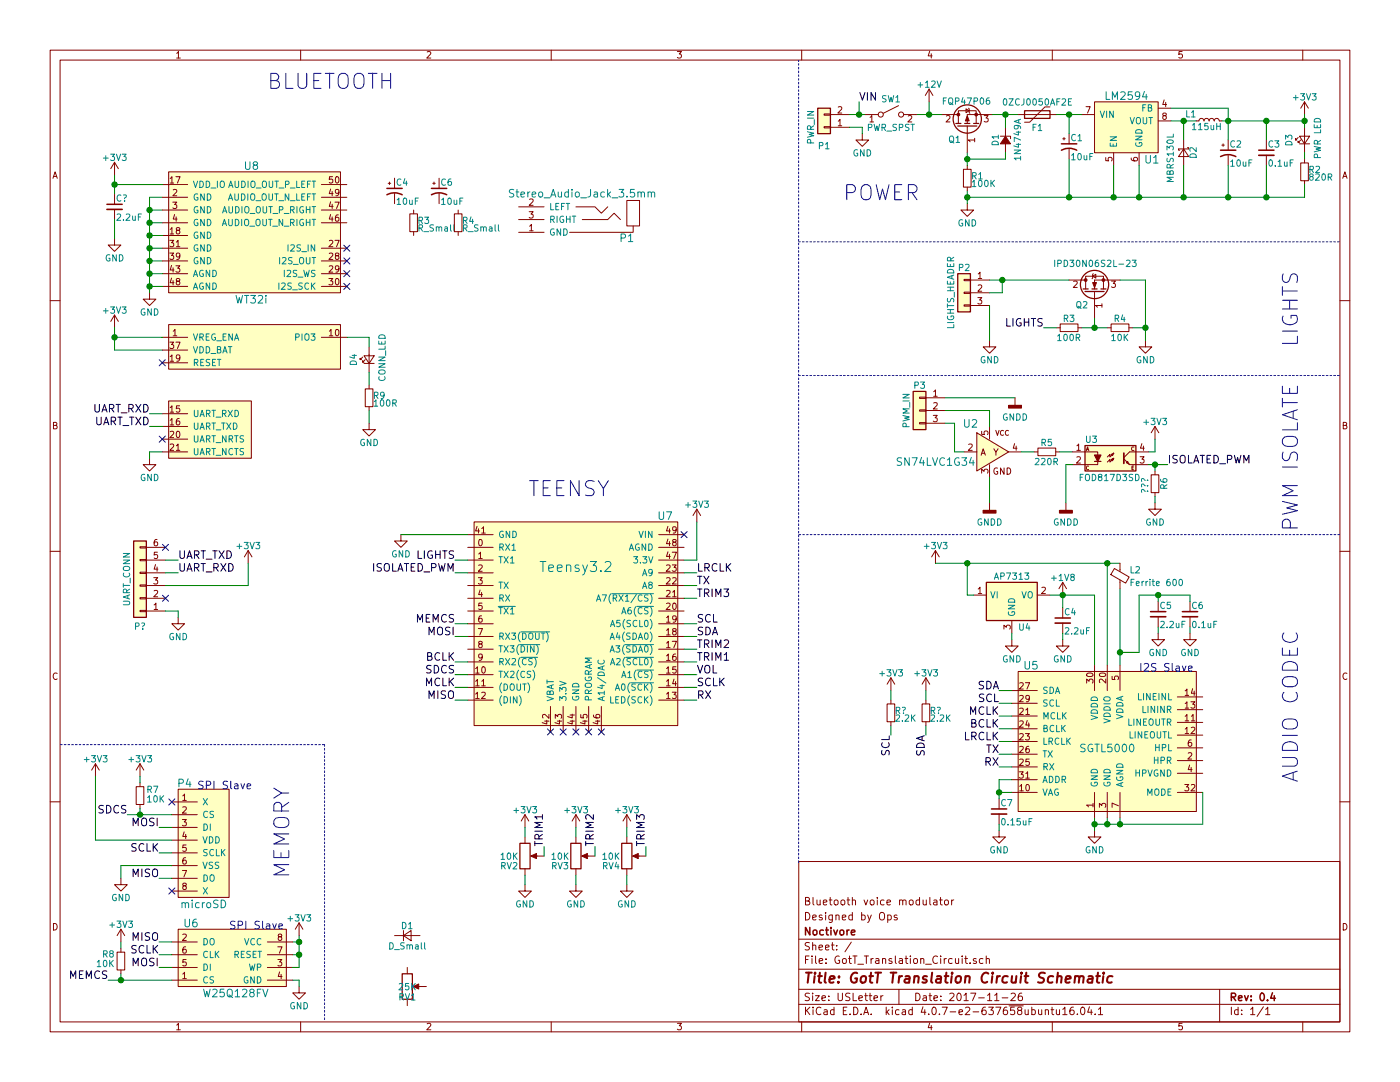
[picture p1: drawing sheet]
EESchema Schematic File Version 2
LIBS:GotT_Translation_Circuit-rescue
LIBS:power
LIBS:device
LIBS:transistors
LIBS:conn
LIBS:linear
LIBS:regul
LIBS:74xx
LIBS:cmos4000
LIBS:adc-dac
LIBS:memory
LIBS:xilinx
LIBS:microcontrollers
LIBS:dsp
LIBS:microchip
LIBS:analog_switches
LIBS:motorola
LIBS:texas
LIBS:intel
LIBS:audio
LIBS:interface
LIBS:digital-audio
LIBS:philips
LIBS:display
LIBS:cypress
LIBS:siliconi
LIBS:opto
LIBS:atmel
LIBS:contrib
LIBS:valves
LIBS:switches
LIBS:GotT_Translation_Circuit
LIBS:GotT_Translation_Circuit-cache
EELAYER 25 0
EELAYER END
$Descr USLetter 11000 8500
encoding utf-8
Sheet 1 1
Title "GotT Translation Circuit Schematic"
Date "2017-11-26"
Rev "0.4"
Comp "Noctivore"
Comment1 "Designed by Ops"
Comment2 "Bluetooth voice modulator"
Comment3 ""
Comment4 ""
$EndDescr
$Comp
L Stereo_Audio_Jack_3.5mm P1
U 1 1
P 4525 1675
F 0 "P1" H 4125 1875 60  0000 C CNN
F 1 "Stereo_Audio_Jack_3.5mm" H 4475 1525 60  0000 C CNN
F 2 "GotT_Translation_Circuit:CUI_Stereo_Audio_Jack" H 4375 1475 60  0001 C CNN
F 3 "" H 4375 1475 60  0000 C CNN
	1    4525 1675
	-1   0    0    1   
$EndComp
$Comp
L GND #PWR6
U 1 1
P 2350 7750
F 0 "#PWR6" H 2350 7500 50  0001 C CNN
F 1 "GND" H 2350 7600 50  0000 C CNN
F 2 "" H 2350 7750 50  0000 C CNN
F 3 "" H 2350 7750 50  0000 C CNN
	1    2350 7750
	1    0    0    -1  
$EndComp
$Comp
L +3V3 #PWR5
U 1 1
P 2350 7350
F 0 "#PWR5" H 2350 7200 50  0001 C CNN
F 1 "+3V3" H 2350 7490 50  0000 C CNN
F 2 "" H 2350 7350 50  0000 C CNN
F 3 "" H 2350 7350 50  0000 C CNN
	1    2350 7350
	1    0    0    -1  
$EndComp
$Comp
L R_Small R9
U 1 1
P 2900 3125
F 0 "R9" H 2930 3145 50  0000 L CNN
F 1 "100R" H 2930 3085 50  0000 L CNN
F 2 "" H 2900 3125 50  0001 C CNN
F 3 "" H 2900 3125 50  0000 C CNN
	1    2900 3125
	1    0    0    -1  
$EndComp
$Comp
L C_Small C7
U 1 1
P 7850 6375
F 0 "C7" H 7860 6445 50  0000 L CNN
F 1 "0.15uF" H 7860 6295 50  0000 L CNN
F 2 "" H 7850 6375 50  0001 C CNN
F 3 "" H 7850 6375 50  0000 C CNN
	1    7850 6375
	1    0    0    -1  
$EndComp
$Comp
L LED_Small D4
U 1 1
P 2900 2825
F 0 "D4" H 2850 2950 50  0000 L CNN
F 1 "CONN_LED" H 2725 2725 50  0000 L CNN
F 2 "" V 2900 2825 50  0001 C CNN
F 3 "" V 2900 2825 50  0000 C CNN
	1    2900 2825
	0    -1   -1   0   
$EndComp
$Comp
L D_Small D1
U 1 1
P 3200 7350
F 0 "D1" H 3150 7430 50  0000 L CNN
F 1 "D_Small" H 3050 7270 50  0000 L CNN
F 2 "" V 3200 7350 50  0001 C CNN
F 3 "" V 3200 7350 50  0000 C CNN
	1    3200 7350
	1    0    0    -1  
$EndComp
$Comp
L W25Q128FV U6
U 1 1
P 1800 7550
F 0 "U6" H 1500 7850 60  0000 C CNN
F 1 "W25Q128FV" H 1850 7300 60  0000 C CNN
F 2 "GotT_Translation_Circuit:SOIC-8" H 1800 7550 60  0001 C CNN
F 3 "" H 1800 7550 60  0000 C CNN
	1    1800 7550
	1    0    0    -1  
$EndComp
$Comp
L R_Small R8
U 1 1
P 950 7550
F 0 "R8" H 1000 7500 50  0000 L CNN
F 1 "10K" H 1000 7575 50  0000 L CNN
F 2 "" H 950 7550 50  0001 C CNN
F 3 "" H 950 7550 50  0000 C CNN
	1    950  7550
	-1   0    0    1   
$EndComp
Text Notes 2275 6900 1    118  ~ 0
MEMORY
Text Notes 2100 700  0    118  ~ 0
BLUETOOTH
$Comp
L POT RV1
U 1 1
P 3200 7750
F 0 "RV1" H 3200 7670 50  0000 C CNN
F 1 "25K" H 3200 7750 50  0000 C CNN
F 2 "" H 3200 7750 50  0001 C CNN
F 3 "" H 3200 7750 50  0000 C CNN
	1    3200 7750
	1    0    0    -1  
$EndComp
$Comp
L POT RV2
U 1 1
P 4125 6725
F 0 "RV2" H 4000 6650 50  0000 C CNN
F 1 "10K" H 4000 6725 50  0000 C CNN
F 2 "GotT_Translation_Circuit:Bourns_PTV09A-4" H 4125 6725 50  0001 C CNN
F 3 "" H 4125 6725 50  0000 C CNN
	1    4125 6725
	1    0    0    -1  
$EndComp
$Comp
L POT RV3
U 1 1
P 4525 6725
F 0 "RV3" H 4400 6650 50  0000 C CNN
F 1 "10K" H 4400 6725 50  0000 C CNN
F 2 "GotT_Translation_Circuit:Bourns_PTV09A-4" H 4525 6725 50  0001 C CNN
F 3 "" H 4525 6725 50  0000 C CNN
	1    4525 6725
	1    0    0    -1  
$EndComp
$Comp
L POT RV4
U 1 1
P 4925 6725
F 0 "RV4" H 4800 6650 50  0000 C CNN
F 1 "10K" H 4800 6725 50  0000 C CNN
F 2 "GotT_Translation_Circuit:Bourns_PTV09A-4" H 4925 6725 50  0001 C CNN
F 3 "" H 4925 6725 50  0000 C CNN
	1    4925 6725
	1    0    0    -1  
$EndComp
Text Notes 6625 1575 0    118  ~ 0
POWER
$Comp
L Conn_01x02 P1
U 1 1
P 6475 1000
F 0 "P1" H 6475 1150 50  0000 C CNN
F 1 "PWR_IN" V 6575 1000 50  0000 C CNN
F 2 "" H 6475 1000 50  0000 C CNN
F 3 "" H 6475 1000 50  0000 C CNN
	1    6475 1000
	-1   0    0    1   
$EndComp
$Comp
L +3V3 #PWR20
U 1 1
P 10250 900
F 0 "#PWR20" H 10250 750 50  0001 C CNN
F 1 "+3V3" H 10250 1040 50  0000 C CNN
F 2 "" H 10250 900 50  0000 C CNN
F 3 "" H 10250 900 50  0000 C CNN
	1    10250 900 
	1    0    0    -1  
$EndComp
$Comp
L Conn_01x03 P3
U 1 1
P 7225 3225
F 0 "P3" H 7225 3425 50  0000 C CNN
F 1 "PWM_IN" V 7325 3225 50  0000 C CNN
F 2 "" H 7225 3225 50  0000 C CNN
F 3 "" H 7225 3225 50  0000 C CNN
	1    7225 3225
	-1   0    0    -1  
$EndComp
$Comp
L LED_Small D3
U 1 1
P 10250 1100
F 0 "D3" H 10200 1225 50  0000 L CNN
F 1 "PWR LED" H 10100 1000 50  0000 L CNN
F 2 "" V 10250 1100 50  0000 C CNN
F 3 "" V 10250 1100 50  0000 C CNN
	1    10250 1100
	0    -1   -1   0   
$EndComp
$Comp
L R_Small R2
U 1 1
P 10250 1350
F 0 "R2" H 10280 1370 50  0000 L CNN
F 1 "820R" H 10280 1310 50  0000 L CNN
F 2 "" H 10250 1350 50  0001 C CNN
F 3 "" H 10250 1350 50  0000 C CNN
	1    10250 1350
	1    0    0    -1  
$EndComp
$Comp
L CP1_Small C2
U 1 1
P 9650 1200
F 0 "C2" H 9660 1270 50  0000 L CNN
F 1 "10uF" H 9660 1120 50  0000 L CNN
F 2 "" H 9650 1200 50  0000 C CNN
F 3 "" H 9650 1200 50  0000 C CNN
	1    9650 1200
	1    0    0    -1  
$EndComp
$Comp
L C_Small C3
U 1 1
P 9950 1200
F 0 "C3" H 9960 1270 50  0000 L CNN
F 1 "0.1uF" H 9960 1120 50  0000 L CNN
F 2 "" H 9950 1200 50  0001 C CNN
F 3 "" H 9950 1200 50  0000 C CNN
	1    9950 1200
	1    0    0    -1  
$EndComp
$Comp
L GND #PWR12
U 1 1
P 6775 1050
F 0 "#PWR12" H 6775 800 50  0001 C CNN
F 1 "GND" H 6775 900 50  0000 C CNN
F 2 "" H 6775 1050 50  0000 C CNN
F 3 "" H 6775 1050 50  0000 C CNN
	1    6775 1050
	1    0    0    -1  
$EndComp
$Comp
L GND #PWR16
U 1 1
P 7600 1600
F 0 "#PWR16" H 7600 1350 50  0001 C CNN
F 1 "GND" H 7600 1450 50  0000 C CNN
F 2 "" H 7600 1600 50  0000 C CNN
F 3 "" H 7600 1600 50  0000 C CNN
	1    7600 1600
	1    0    0    -1  
$EndComp
$Comp
L +12V #PWR15
U 1 1
P 7300 800
F 0 "#PWR15" H 7300 650 50  0001 C CNN
F 1 "+12V" H 7300 940 50  0000 C CNN
F 2 "" H 7300 800 50  0000 C CNN
F 3 "" H 7300 800 50  0000 C CNN
	1    7300 800 
	1    0    0    -1  
$EndComp
$Comp
L R_Small R3
U 1 1
P 3250 1750
F 0 "R3" H 3280 1770 50  0000 L CNN
F 1 "R_Small" H 3280 1710 50  0000 L CNN
F 2 "" H 3250 1750 50  0001 C CNN
F 3 "" H 3250 1750 50  0000 C CNN
	1    3250 1750
	1    0    0    -1  
$EndComp
$Comp
L R_Small R4
U 1 1
P 3600 1750
F 0 "R4" H 3630 1770 50  0000 L CNN
F 1 "R_Small" H 3630 1710 50  0000 L CNN
F 2 "" H 3600 1750 50  0001 C CNN
F 3 "" H 3600 1750 50  0000 C CNN
	1    3600 1750
	1    0    0    -1  
$EndComp
$Comp
L CP1_Small C4
U 1 1
P 3100 1500
F 0 "C4" H 3110 1570 50  0000 L CNN
F 1 "10uF" H 3110 1420 50  0000 L CNN
F 2 "" H 3100 1500 50  0000 C CNN
F 3 "" H 3100 1500 50  0000 C CNN
	1    3100 1500
	1    0    0    -1  
$EndComp
$Comp
L CP1_Small C6
U 1 1
P 3450 1500
F 0 "C6" H 3460 1570 50  0000 L CNN
F 1 "10uF" H 3460 1420 50  0000 L CNN
F 2 "" H 3450 1500 50  0000 C CNN
F 3 "" H 3450 1500 50  0000 C CNN
	1    3450 1500
	1    0    0    -1  
$EndComp
$Comp
L +1V8 #PWR7
U 1 1
P 8350 4675
F 0 "#PWR7" H 8350 4525 50  0001 C CNN
F 1 "+1V8" H 8350 4815 50  0000 C CNN
F 2 "" H 8350 4675 50  0000 C CNN
F 3 "" H 8350 4675 50  0000 C CNN
	1    8350 4675
	1    0    0    -1  
$EndComp
$Comp
L +3V3 #PWR2
U 1 1
P 7350 4425
F 0 "#PWR2" H 7350 4275 50  0001 C CNN
F 1 "+3V3" H 7350 4565 50  0000 C CNN
F 2 "" H 7350 4425 50  0000 C CNN
F 3 "" H 7350 4425 50  0000 C CNN
	1    7350 4425
	1    0    0    -1  
$EndComp
$Comp
L AP7313 U4
U 1 1
P 7950 4675
F 0 "U4" H 8050 4425 50  0000 C CNN
F 1 "AP7313" H 7950 4825 50  0000 C CNN
F 2 "" H 7950 4675 50  0000 C CNN
F 3 "" H 7950 4675 50  0000 C CNN
	1    7950 4675
	1    0    0    -1  
$EndComp
$Comp
L GND #PWR4
U 1 1
P 7950 5025
F 0 "#PWR4" H 7950 4775 50  0001 C CNN
F 1 "GND" H 7950 4875 50  0000 C CNN
F 2 "" H 7950 5025 50  0000 C CNN
F 3 "" H 7950 5025 50  0000 C CNN
	1    7950 5025
	1    0    0    -1  
$EndComp
$Comp
L GND #PWR8
U 1 1
P 8350 5025
F 0 "#PWR8" H 8350 4775 50  0001 C CNN
F 1 "GND" H 8350 4875 50  0000 C CNN
F 2 "" H 8350 5025 50  0000 C CNN
F 3 "" H 8350 5025 50  0000 C CNN
	1    8350 5025
	1    0    0    -1  
$EndComp
$Comp
L C_Small C4
U 1 1
P 8350 4875
F 0 "C4" H 8360 4945 50  0000 L CNN
F 1 "2.2uF" H 8360 4795 50  0000 L CNN
F 2 "" H 8350 4875 50  0001 C CNN
F 3 "" H 8350 4875 50  0000 C CNN
	1    8350 4875
	1    0    0    -1  
$EndComp
$Comp
L GND #PWR9
U 1 1
P 8600 6525
F 0 "#PWR9" H 8600 6275 50  0001 C CNN
F 1 "GND" H 8600 6375 50  0000 C CNN
F 2 "" H 8600 6525 50  0000 C CNN
F 3 "" H 8600 6525 50  0000 C CNN
	1    8600 6525
	1    0    0    -1  
$EndComp
$Comp
L SGTL5000 U5
U 1 1
P 8700 5825
F 0 "U5" H 8100 6425 60  0000 C CNN
F 1 "SGTL5000" H 8700 5775 60  0000 C CNN
F 2 "" H 8700 5775 60  0000 C CNN
F 3 "" H 8700 5775 60  0000 C CNN
	1    8700 5825
	1    0    0    -1  
$EndComp
$Comp
L GND #PWR3
U 1 1
P 7850 6525
F 0 "#PWR3" H 7850 6275 50  0001 C CNN
F 1 "GND" H 7850 6375 50  0000 C CNN
F 2 "" H 7850 6525 50  0000 C CNN
F 3 "" H 7850 6525 50  0000 C CNN
	1    7850 6525
	1    0    0    -1  
$EndComp
$Comp
L +3V3 #PWR1
U 1 1
P 950 7400
F 0 "#PWR1" H 950 7250 50  0001 C CNN
F 1 "+3V3" H 950 7540 50  0000 C CNN
F 2 "" H 950 7400 50  0000 C CNN
F 3 "" H 950 7400 50  0000 C CNN
	1    950  7400
	1    0    0    -1  
$EndComp
Text Label 7850 5425 2    60   ~ 0
SDA
Text Label 7850 5525 2    60   ~ 0
SCL
Text Label 7850 5625 2    60   ~ 0
MCLK
Text Label 7850 5725 2    60   ~ 0
BCLK
Text Label 7850 5825 2    60   ~ 0
LRCLK
Text Label 7850 5925 2    60   ~ 0
TX
Text Label 7850 6025 2    60   ~ 0
RX
Text Notes 8950 5275 0    60   ~ 0
I2S Slave
$Comp
L C_Small C5
U 1 1
P 9100 4825
F 0 "C5" H 9110 4895 50  0000 L CNN
F 1 "2.2uF" H 9110 4745 50  0000 L CNN
F 2 "" H 9100 4825 50  0001 C CNN
F 3 "" H 9100 4825 50  0000 C CNN
	1    9100 4825
	1    0    0    -1  
$EndComp
$Comp
L C_Small C6
U 1 1
P 9350 4825
F 0 "C6" H 9360 4895 50  0000 L CNN
F 1 "0.1uF" H 9360 4745 50  0000 L CNN
F 2 "" H 9350 4825 50  0001 C CNN
F 3 "" H 9350 4825 50  0000 C CNN
	1    9350 4825
	1    0    0    -1  
$EndComp
$Comp
L GND #PWR10
U 1 1
P 9100 4975
F 0 "#PWR10" H 9100 4725 50  0001 C CNN
F 1 "GND" H 9100 4825 50  0000 C CNN
F 2 "" H 9100 4975 50  0000 C CNN
F 3 "" H 9100 4975 50  0000 C CNN
	1    9100 4975
	1    0    0    -1  
$EndComp
$Comp
L GND #PWR11
U 1 1
P 9350 4975
F 0 "#PWR11" H 9350 4725 50  0001 C CNN
F 1 "GND" H 9350 4825 50  0000 C CNN
F 2 "" H 9350 4975 50  0000 C CNN
F 3 "" H 9350 4975 50  0000 C CNN
	1    9350 4975
	1    0    0    -1  
$EndComp
$Comp
L microSD P4
U 1 1
P 1600 6650
F 0 "P4" H 1450 7150 60  0000 C CNN
F 1 "microSD" H 1600 6200 60  0000 C CNN
F 2 "" H 1350 6750 60  0000 C CNN
F 3 "" H 1350 6750 60  0000 C CNN
	1    1600 6650
	1    0    0    -1  
$EndComp
$Comp
L R_Small R7
U 1 1
P 1100 6250
F 0 "R7" H 1150 6300 50  0000 L CNN
F 1 "10K" H 1150 6225 50  0000 L CNN
F 2 "" H 1100 6250 50  0001 C CNN
F 3 "" H 1100 6250 50  0000 C CNN
	1    1100 6250
	1    0    0    -1  
$EndComp
$Comp
L +3V3 #PWR?
U 1 1
P 1100 6100
F 0 "#PWR?" H 1100 5950 50  0001 C CNN
F 1 "+3V3" H 1100 6240 50  0000 C CNN
F 2 "" H 1100 6100 50  0000 C CNN
F 3 "" H 1100 6100 50  0000 C CNN
	1    1100 6100
	1    0    0    -1  
$EndComp
Text Label 1000 6400 2    60   ~ 0
SDCS
Text Label 1250 6500 2    60   ~ 0
MOSI
Text Label 1250 6900 2    60   ~ 0
MISO
$Comp
L GND #PWR?
U 1 1
P 950 6900
F 0 "#PWR?" H 950 6650 50  0001 C CNN
F 1 "GND" H 950 6750 50  0000 C CNN
F 2 "" H 950 6900 50  0000 C CNN
F 3 "" H 950 6900 50  0000 C CNN
	1    950  6900
	1    0    0    -1  
$EndComp
$Comp
L +3V3 #PWR?
U 1 1
P 750 6100
F 0 "#PWR?" H 750 5950 50  0001 C CNN
F 1 "+3V3" H 750 6240 50  0000 C CNN
F 2 "" H 750 6100 50  0000 C CNN
F 3 "" H 750 6100 50  0000 C CNN
	1    750  6100
	1    0    0    -1  
$EndComp
NoConn ~ 1350 6300
NoConn ~ 1350 7000
Text Label 1250 6700 2    60   ~ 0
SCLK
Text Label 1250 7400 2    60   ~ 0
MISO
Text Label 1250 7500 2    60   ~ 0
SCLK
Text Label 1250 7600 2    60   ~ 0
MOSI
Text Label 850  7700 2    60   ~ 0
MEMCS
Text Notes 1800 7300 0    60   ~ 0
SPI Slave
Text Notes 1550 6200 0    60   ~ 0
SPI Slave
Text Notes 10200 4950 3    118  ~ 0
AUDIO CODEC
$Comp
L +3V3 #PWR?
U 1 1
P 900 2575
F 0 "#PWR?" H 900 2425 50  0001 C CNN
F 1 "+3V3" H 900 2715 50  0000 C CNN
F 2 "" H 900 2575 50  0000 C CNN
F 3 "" H 900 2575 50  0000 C CNN
	1    900  2575
	1    0    0    -1  
$EndComp
$Comp
L +3V3 #PWR?
U 1 1
P 900 1375
F 0 "#PWR?" H 900 1225 50  0001 C CNN
F 1 "+3V3" H 900 1515 50  0000 C CNN
F 2 "" H 900 1375 50  0000 C CNN
F 3 "" H 900 1375 50  0000 C CNN
	1    900  1375
	1    0    0    -1  
$EndComp
$Comp
L Q_PMOS_GDS Q1
U 1 1
P 7600 1000
F 0 "Q1" V 7500 1150 50  0000 R CNN
F 1 "FQP47P06" V 7800 1200 50  0000 R CNN
F 2 "" H 7800 1100 50  0000 C CNN
F 3 "" H 7600 1000 50  0000 C CNN
	1    7600 1000
	0    -1   -1   0   
$EndComp
$Comp
L R_Small R1
U 1 1
P 7600 1400
F 0 "R1" H 7630 1420 50  0000 L CNN
F 1 "100K" H 7630 1360 50  0000 L CNN
F 2 "" H 7600 1400 50  0001 C CNN
F 3 "" H 7600 1400 50  0000 C CNN
	1    7600 1400
	1    0    0    -1  
$EndComp
$Comp
L CP1_Small C1
U 1 1
P 8400 1150
F 0 "C1" H 8410 1220 50  0000 L CNN
F 1 "10uF" H 8410 1070 50  0000 L CNN
F 2 "" H 8400 1150 50  0000 C CNN
F 3 "" H 8400 1150 50  0000 C CNN
	1    8400 1150
	1    0    0    -1  
$EndComp
$Comp
L L_Small L1
U 1 1
P 9500 950
F 0 "L1" V 9550 1050 50  0000 L CNN
F 1 "115uH" V 9450 850 50  0000 L CNN
F 2 "" H 9500 950 50  0000 C CNN
F 3 "" H 9500 950 50  0000 C CNN
	1    9500 950 
	0    -1   -1   0   
$EndComp
$Comp
L D_Schottky_Small D2
U 1 1
P 9300 1200
F 0 "D2" H 9250 1280 50  0000 L CNN
F 1 "MBRS130L" H 9150 1100 50  0000 L CNN
F 2 "" V 9300 1200 50  0000 C CNN
F 3 "" V 9300 1200 50  0000 C CNN
	1    9300 1200
	0    1    1    0   
$EndComp
$Comp
L LM2594 U1
U 1 1
P 8850 900
F 0 "U1" H 9050 550 60  0000 C CNN
F 1 "LM2594" H 8850 1050 60  0000 C CNN
F 2 "" H 8850 900 60  0000 C CNN
F 3 "" H 8850 900 60  0000 C CNN
	1    8850 900 
	1    0    0    -1  
$EndComp
$Comp
L Q_NMOS_GDS Q2
U 1 1
P 8600 2300
F 0 "Q2" V 8500 2450 50  0000 R CNN
F 1 "IPD30N06S2L-23" V 8825 2625 50  0000 R CNN
F 2 "" H 8800 2400 50  0000 C CNN
F 3 "" H 8600 2300 50  0000 C CNN
	1    8600 2300
	0    -1   -1   0   
$EndComp
$Comp
L R_Small R4
U 1 1
P 8800 2575
F 0 "R4" V 8725 2525 50  0000 L CNN
F 1 "10K" V 8875 2500 50  0000 L CNN
F 2 "" H 8800 2575 50  0001 C CNN
F 3 "" H 8800 2575 50  0000 C CNN
	1    8800 2575
	0    1    1    0   
$EndComp
$Comp
L R_Small R3
U 1 1
P 8400 2575
F 0 "R3" V 8325 2525 50  0000 L CNN
F 1 "100R" V 8475 2475 50  0000 L CNN
F 2 "" H 8400 2575 50  0001 C CNN
F 3 "" H 8400 2575 50  0000 C CNN
	1    8400 2575
	0    1    1    0   
$EndComp
$Comp
L GND #PWR?
U 1 1
P 9000 2675
F 0 "#PWR?" H 9000 2425 50  0001 C CNN
F 1 "GND" H 9000 2525 50  0000 C CNN
F 2 "" H 9000 2675 50  0000 C CNN
F 3 "" H 9000 2675 50  0000 C CNN
	1    9000 2675
	1    0    0    -1  
$EndComp
$Comp
L Conn_01x03 P2
U 1 1
P 7575 2300
F 0 "P2" H 7575 2500 50  0000 C CNN
F 1 "LIGHTS_HEADER" V 7675 2300 50  0000 C CNN
F 2 "" H 7575 2300 50  0000 C CNN
F 3 "" H 7575 2300 50  0000 C CNN
	1    7575 2300
	-1   0    0    -1  
$EndComp
$Comp
L GND #PWR?
U 1 1
P 7775 2675
F 0 "#PWR?" H 7775 2425 50  0001 C CNN
F 1 "GND" H 7775 2525 50  0000 C CNN
F 2 "" H 7775 2675 50  0000 C CNN
F 3 "" H 7775 2675 50  0000 C CNN
	1    7775 2675
	1    0    0    -1  
$EndComp
Text Label 8200 2575 2    60   ~ 0
LIGHTS
$Comp
L FOD817D3SD U3
U 1 1
P 8725 3600
F 0 "U3" H 8525 3750 50  0000 L CNN
F 1 "FOD817D3SD" H 8475 3450 50  0000 L CNN
F 2 "" H 8525 3400 50  0000 L CIN
F 3 "" H 8725 3600 50  0000 L CNN
	1    8725 3600
	1    0    0    -1  
$EndComp
$Comp
L SN74LVC1G34 U2
U 1 1
P 7775 3550
F 0 "U2" H 7625 3775 60  0000 C CNN
F 1 "SN74LVC1G34" H 7350 3475 60  0000 C CNN
F 2 "" H 7775 3550 60  0000 C CNN
F 3 "" H 7775 3550 60  0000 C CNN
	1    7775 3550
	1    0    0    -1  
$EndComp
$Comp
L R_Small R5
U 1 1
P 8225 3550
F 0 "R5" V 8150 3500 50  0000 L CNN
F 1 "220R" V 8300 3450 50  0000 L CNN
F 2 "" H 8225 3550 50  0001 C CNN
F 3 "" H 8225 3550 50  0000 C CNN
	1    8225 3550
	0    1    1    0   
$EndComp
$Comp
L +3V3 #PWR?
U 1 1
P 9075 3450
F 0 "#PWR?" H 9075 3300 50  0001 C CNN
F 1 "+3V3" H 9075 3590 50  0000 C CNN
F 2 "" H 9075 3450 50  0000 C CNN
F 3 "" H 9075 3450 50  0000 C CNN
	1    9075 3450
	1    0    0    -1  
$EndComp
$Comp
L GNDD #PWR?
U 1 1
P 7775 3950
F 0 "#PWR?" H 7775 3700 50  0001 C CNN
F 1 "GNDD" H 7775 3800 50  0000 C CNN
F 2 "" H 7775 3950 50  0000 C CNN
F 3 "" H 7775 3950 50  0000 C CNN
	1    7775 3950
	1    0    0    -1  
$EndComp
$Comp
L GNDD #PWR?
U 1 1
P 8375 3950
F 0 "#PWR?" H 8375 3700 50  0001 C CNN
F 1 "GNDD" H 8375 3800 50  0000 C CNN
F 2 "" H 8375 3950 50  0000 C CNN
F 3 "" H 8375 3950 50  0000 C CNN
	1    8375 3950
	1    0    0    -1  
$EndComp
$Comp
L GNDD #PWR?
U 1 1
P 7975 3125
F 0 "#PWR?" H 7975 2875 50  0001 C CNN
F 1 "GNDD" H 7975 2975 50  0000 C CNN
F 2 "" H 7975 3125 50  0000 C CNN
F 3 "" H 7975 3125 50  0000 C CNN
	1    7975 3125
	1    0    0    -1  
$EndComp
$Comp
L GND #PWR?
U 1 1
P 9075 3950
F 0 "#PWR?" H 9075 3700 50  0001 C CNN
F 1 "GND" H 9075 3800 50  0000 C CNN
F 2 "" H 9075 3950 50  0000 C CNN
F 3 "" H 9075 3950 50  0000 C CNN
	1    9075 3950
	1    0    0    -1  
$EndComp
Text Label 9175 3650 0    60   ~ 0
ISOLATED_PWM
$Comp
L R_Small R6
U 1 1
P 9075 3800
F 0 "R6" V 9000 3750 50  0000 L CNN
F 1 "???" V 9150 3750 50  0000 L CNN
F 2 "" H 9075 3800 50  0001 C CNN
F 3 "" H 9075 3800 50  0000 C CNN
	1    9075 3800
	-1   0    0    1   
$EndComp
$Comp
L Teensy3.2 U7
U 1 1
P 4525 4900
F 0 "U7" H 5225 5750 60  0000 C CNN
F 1 "Teensy3.2" H 4525 5350 79  0000 C CNN
F 2 "" H 4525 4900 60  0001 C CNN
F 3 "" H 4525 4900 60  0001 C CNN
	1    4525 4900
	1    0    0    -1  
$EndComp
$Comp
L GND #PWR?
U 1 1
P 3150 4200
F 0 "#PWR?" H 3150 3950 50  0001 C CNN
F 1 "GND" H 3150 4050 50  0000 C CNN
F 2 "" H 3150 4200 50  0000 C CNN
F 3 "" H 3150 4200 50  0000 C CNN
	1    3150 4200
	1    0    0    -1  
$EndComp
Text Label 3575 4900 2    60   ~ 0
MEMCS
Text Label 3575 5000 2    60   ~ 0
MOSI
Text Label 3575 5200 2    60   ~ 0
BCLK
Text Label 3575 5300 2    60   ~ 0
SDCS
Text Label 3575 5400 2    60   ~ 0
MCLK
Text Label 3575 5500 2    60   ~ 0
MISO
Text Label 5475 5500 0    60   ~ 0
RX
Text Label 5475 5400 0    60   ~ 0
SCLK
Text Label 5475 5300 0    60   ~ 0
VOL
Text Label 5475 5000 0    60   ~ 0
SDA
Text Label 5475 4900 0    60   ~ 0
SCL
Text Label 5475 4600 0    60   ~ 0
TX
Text Label 5475 4500 0    60   ~ 0
LRCLK
$Comp
L +3V3 #PWR?
U 1 1
P 5475 4100
F 0 "#PWR?" H 5475 3950 50  0001 C CNN
F 1 "+3V3" H 5475 4240 50  0000 C CNN
F 2 "" H 5475 4100 50  0000 C CNN
F 3 "" H 5475 4100 50  0000 C CNN
	1    5475 4100
	1    0    0    -1  
$EndComp
Text Notes 10200 4175 1    118  ~ 0
PWM ISOLATE
Text Notes 10200 2725 1    118  ~ 0
LIGHTS
Text Notes 4150 3900 0    118  ~ 0
TEENSY
$Comp
L WT32i U8
U 1 1
P 1975 1800
F 0 "U8" H 1975 2300 60  0000 C CNN
F 1 "WT32i" H 1975 1250 60  0000 C CNN
F 2 "" H 1975 1600 60  0000 C CNN
F 3 "" H 1975 1600 60  0000 C CNN
	1    1975 1800
	1    0    0    -1  
$EndComp
$Comp
L GND #PWR?
U 1 1
P 1175 2300
F 0 "#PWR?" H 1175 2050 50  0001 C CNN
F 1 "GND" H 1175 2150 50  0000 C CNN
F 2 "" H 1175 2300 50  0000 C CNN
F 3 "" H 1175 2300 50  0000 C CNN
	1    1175 2300
	1    0    0    -1  
$EndComp
$Comp
L GND #PWR?
U 1 1
P 1175 3600
F 0 "#PWR?" H 1175 3350 50  0001 C CNN
F 1 "GND" H 1175 3450 50  0000 C CNN
F 2 "" H 1175 3600 50  0000 C CNN
F 3 "" H 1175 3600 50  0000 C CNN
	1    1175 3600
	1    0    0    -1  
$EndComp
NoConn ~ 1275 3450
Text Label 1175 3250 2    60   ~ 0
UART_RXD
Text Label 1175 3350 2    60   ~ 0
UART_TXD
$Comp
L GND #PWR?
U 1 1
P 2900 3325
F 0 "#PWR?" H 2900 3075 50  0001 C CNN
F 1 "GND" H 2900 3175 50  0000 C CNN
F 2 "" H 2900 3325 50  0000 C CNN
F 3 "" H 2900 3325 50  0000 C CNN
	1    2900 3325
	1    0    0    -1  
$EndComp
Text Label 6750 800  0    60   ~ 0
VIN
$Comp
L C_Small C?
U 1 1
P 900 1625
F 0 "C?" H 910 1695 50  0000 L CNN
F 1 "2.2uF" H 910 1545 50  0000 L CNN
F 2 "" H 900 1625 50  0001 C CNN
F 3 "" H 900 1625 50  0000 C CNN
	1    900  1625
	1    0    0    -1  
$EndComp
$Comp
L GND #PWR?
U 1 1
P 900 1875
F 0 "#PWR?" H 900 1625 50  0001 C CNN
F 1 "GND" H 900 1725 50  0000 C CNN
F 2 "" H 900 1875 50  0000 C CNN
F 3 "" H 900 1875 50  0000 C CNN
	1    900  1875
	1    0    0    -1  
$EndComp
$Comp
L Conn_01x06 P?
U 1 1
P 1100 4600
F 0 "P?" H 1100 4925 50  0000 C CNN
F 1 "UART_CONN" V 1200 4550 50  0000 C CNN
F 2 "" H 1100 4600 50  0000 C CNN
F 3 "" H 1100 4600 50  0000 C CNN
	1    1100 4600
	-1   0    0    1   
$EndComp
NoConn ~ 1300 4300
NoConn ~ 1300 4700
$Comp
L GND #PWR?
U 1 1
P 1400 4850
F 0 "#PWR?" H 1400 4600 50  0001 C CNN
F 1 "GND" H 1400 4700 50  0000 C CNN
F 2 "" H 1400 4850 50  0000 C CNN
F 3 "" H 1400 4850 50  0000 C CNN
	1    1400 4850
	1    0    0    -1  
$EndComp
Text Label 1400 4400 0    60   ~ 0
UART_TXD
Text Label 1400 4500 0    60   ~ 0
UART_RXD
$Comp
L +3V3 #PWR?
U 1 1
P 1950 4425
F 0 "#PWR?" H 1950 4275 50  0001 C CNN
F 1 "+3V3" H 1950 4565 50  0000 C CNN
F 2 "" H 1950 4425 50  0000 C CNN
F 3 "" H 1950 4425 50  0000 C CNN
	1    1950 4425
	1    0    0    -1  
$EndComp
$Comp
L D_Zener_Small_ALT D1
U 1 1
P 7900 1100
F 0 "D1" H 7900 1025 50  0000 C CNN
F 1 "1N4749A" H 7900 1200 50  0000 C CNN
F 2 "" V 7900 1100 50  0001 C CNN
F 3 "" V 7900 1100 50  0001 C CNN
	1    7900 1100
	0    1    1    0   
$EndComp
$Comp
L Polyfuse F1
U 1 1
P 8150 900
F 0 "F1" V 8250 900 50  0000 C CNN
F 1 "0ZCJ0050AF2E" V 8050 900 50  0000 C CNN
F 2 "" H 8200 700 50  0001 L CNN
F 3 "" H 8150 900 50  0001 C CNN
	1    8150 900 
	0    1    1    0   
$EndComp
Wire Wire Line
	2300 7700 2350 7700
Wire Wire Line
	2350 7700 2350 7750
Wire Wire Line
	2300 7600 2350 7600
Wire Wire Line
	2350 7600 2350 7350
Wire Wire Line
	2300 7500 2350 7500
Connection ~ 2350 7500
Wire Wire Line
	2300 7400 2350 7400
Connection ~ 2350 7400
Wire Wire Line
	10250 1200 10250 1250
Wire Wire Line
	10250 900  10250 1000
Connection ~ 10250 950 
Wire Wire Line
	8600 4675 8600 5225
Connection ~ 8350 4675
Wire Wire Line
	8600 6425 8600 6525
Wire Wire Line
	8700 6425 8700 6475
Wire Wire Line
	8600 6475 9450 6475
Connection ~ 8600 6475
Wire Wire Line
	8800 6475 8800 6425
Connection ~ 8700 6475
Wire Wire Line
	9450 6475 9450 6225
Connection ~ 8800 6475
Wire Wire Line
	7950 6225 7850 6225
Wire Wire Line
	7850 6125 7850 6275
Wire Wire Line
	7850 6475 7850 6525
Wire Wire Line
	950  7650 950  7700
Connection ~ 950  7700
Wire Wire Line
	950  7400 950  7450
Wire Wire Line
	7850 5625 7950 5625
Wire Wire Line
	7850 5725 7950 5725
Wire Wire Line
	7850 5825 7950 5825
Wire Wire Line
	7850 5425 7950 5425
Wire Wire Line
	7850 5525 7950 5525
Wire Wire Line
	7850 5925 7950 5925
Wire Wire Line
	7850 6025 7950 6025
Wire Wire Line
	7350 4425 8800 4425
Wire Wire Line
	8700 4425 8700 5225
Connection ~ 8700 4425
Connection ~ 8800 5125
Wire Wire Line
	8800 5125 8950 5125
Wire Wire Line
	8950 5125 8950 4675
Wire Wire Line
	8950 4675 9350 4675
Wire Wire Line
	9100 4675 9100 4725
Wire Wire Line
	9100 4925 9100 4975
Wire Wire Line
	9350 4675 9350 4725
Connection ~ 9100 4675
Wire Wire Line
	9350 4925 9350 4975
Wire Wire Line
	8350 4975 8350 5025
Wire Wire Line
	8350 4675 8350 4775
Wire Wire Line
	7950 4975 7950 5025
Wire Wire Line
	8250 4675 8600 4675
Wire Wire Line
	7650 4675 7600 4675
Wire Wire Line
	7600 4675 7600 4425
Connection ~ 7600 4425
Wire Wire Line
	1000 6400 1350 6400
Wire Wire Line
	1100 6350 1100 6400
Connection ~ 1100 6400
Wire Wire Line
	1100 6100 1100 6150
Wire Wire Line
	1250 6500 1350 6500
Wire Wire Line
	1250 6900 1350 6900
Wire Wire Line
	1350 6800 950  6800
Wire Wire Line
	950  6800 950  6900
Wire Wire Line
	1350 6600 750  6600
Wire Wire Line
	750  6600 750  6100
Wire Wire Line
	1250 6700 1350 6700
Wire Wire Line
	1250 7400 1350 7400
Wire Wire Line
	1250 7500 1350 7500
Wire Wire Line
	1250 7600 1350 7600
Wire Wire Line
	850  7700 1350 7700
Wire Wire Line
	7600 1200 7600 1300
Wire Wire Line
	7900 1200 7900 1250
Wire Wire Line
	7900 1250 7600 1250
Connection ~ 7600 1250
Wire Wire Line
	7900 1000 7900 900 
Connection ~ 7900 900 
Wire Wire Line
	9600 950  10250 950 
Connection ~ 9950 950 
Wire Wire Line
	7800 900  8000 900 
Wire Wire Line
	7200 900  7400 900 
Wire Wire Line
	7300 800  7300 900 
Connection ~ 7300 900 
Wire Wire Line
	8300 900  8500 900 
Connection ~ 8400 900 
Wire Wire Line
	9200 950  9400 950 
Connection ~ 9300 950 
Connection ~ 9650 950 
Wire Wire Line
	9200 850  9650 850 
Wire Wire Line
	7600 1500 7600 1600
Wire Wire Line
	10250 1550 10250 1450
Connection ~ 7600 1550
Connection ~ 9950 1550
Wire Wire Line
	9650 850  9650 1100
Wire Wire Line
	9650 1550 9650 1300
Connection ~ 9650 1550
Wire Wire Line
	9950 950  9950 1100
Wire Wire Line
	9950 1550 9950 1300
Wire Wire Line
	9300 950  9300 1100
Wire Wire Line
	9300 1550 9300 1300
Connection ~ 9300 1550
Wire Wire Line
	8950 1550 8950 1300
Connection ~ 8950 1550
Wire Wire Line
	8750 1550 8750 1300
Connection ~ 8750 1550
Wire Wire Line
	8400 900  8400 1050
Wire Wire Line
	8400 1250 8400 1550
Connection ~ 8400 1550
Wire Wire Line
	8500 2575 8700 2575
Wire Wire Line
	8600 2500 8600 2575
Connection ~ 8600 2575
Wire Wire Line
	8800 2200 9000 2200
Wire Wire Line
	9000 2200 9000 2675
Wire Wire Line
	8900 2575 9000 2575
Connection ~ 9000 2575
Wire Wire Line
	8200 2575 8300 2575
Wire Wire Line
	7775 2200 8400 2200
Wire Wire Line
	7775 2300 7875 2300
Wire Wire Line
	7875 2300 7875 2200
Connection ~ 7875 2200
Wire Wire Line
	7775 2400 7775 2675
Wire Wire Line
	7425 3325 7500 3325
Wire Wire Line
	7500 3325 7500 3550
Wire Wire Line
	7500 3550 7575 3550
Wire Wire Line
	7425 3225 7775 3225
Wire Wire Line
	7775 3225 7775 3350
Wire Wire Line
	7425 3125 7975 3125
Wire Wire Line
	8025 3550 8125 3550
Wire Wire Line
	8325 3550 8425 3550
Wire Wire Line
	9025 3550 9075 3550
Wire Wire Line
	9075 3550 9075 3450
Wire Wire Line
	8425 3650 8375 3650
Wire Wire Line
	8375 3650 8375 3950
Wire Wire Line
	7775 3750 7775 3950
Wire Wire Line
	9025 3650 9175 3650
Wire Wire Line
	9075 3650 9075 3700
Wire Wire Line
	9075 3900 9075 3950
Connection ~ 9075 3650
Wire Wire Line
	3575 5500 3675 5500
Wire Wire Line
	3575 5400 3675 5400
Wire Wire Line
	3575 5300 3675 5300
Wire Wire Line
	3575 5200 3675 5200
Wire Wire Line
	3575 5000 3675 5000
Wire Wire Line
	3575 4900 3675 4900
Wire Wire Line
	5475 5500 5375 5500
Wire Wire Line
	5475 5400 5375 5400
Wire Wire Line
	5475 5300 5375 5300
Wire Wire Line
	5475 5000 5375 5000
Wire Wire Line
	5475 4900 5375 4900
Wire Wire Line
	5475 4600 5375 4600
Wire Wire Line
	5475 4500 5375 4500
Wire Wire Line
	5475 4400 5375 4400
Wire Wire Line
	5475 4100 5475 4400
Wire Wire Line
	1275 1550 1175 1550
Wire Wire Line
	1175 1550 1175 2300
Wire Wire Line
	1275 1650 1175 1650
Connection ~ 1175 1650
Wire Wire Line
	1275 1750 1175 1750
Connection ~ 1175 1750
Wire Wire Line
	1275 1850 1175 1850
Connection ~ 1175 1850
Wire Wire Line
	1275 1950 1175 1950
Connection ~ 1175 1950
Wire Wire Line
	1275 2050 1175 2050
Connection ~ 1175 2050
Wire Wire Line
	1275 2150 1175 2150
Connection ~ 1175 2150
Wire Wire Line
	1275 2250 1175 2250
Connection ~ 1175 2250
Wire Wire Line
	1175 3250 1275 3250
Wire Wire Line
	1175 3350 1275 3350
Wire Wire Line
	1275 3550 1175 3550
Wire Wire Line
	1175 3550 1175 3600
Wire Wire Line
	2900 3225 2900 3325
Wire Wire Line
	2900 2925 2900 3025
Wire Wire Line
	2725 2650 2900 2650
Wire Wire Line
	2900 2650 2900 2725
Wire Wire Line
	6675 900  6800 900 
Wire Wire Line
	6750 800  6750 900 
Connection ~ 6750 900 
Wire Wire Line
	6675 1000 6775 1000
Wire Wire Line
	6775 1000 6775 1050
Wire Notes Line
	475  5850 2550 5850
Wire Notes Line
	2550 5850 2550 8025
Wire Wire Line
	1300 4800 1400 4800
Wire Wire Line
	1400 4800 1400 4850
Wire Wire Line
	1400 4500 1300 4500
Wire Wire Line
	1400 4400 1300 4400
Wire Wire Line
	1300 4600 1950 4600
Wire Wire Line
	1950 4600 1950 4425
Wire Wire Line
	7600 1550 10250 1550
$Comp
L Ferrite_Bead_Small L2
U 1 1
P 8800 4525
F 0 "L2" H 8875 4575 50  0000 L CNN
F 1 "Ferrite 600" H 8875 4475 50  0000 L CNN
F 2 "" V 8730 4525 50  0001 C CNN
F 3 "" H 8800 4525 50  0001 C CNN
	1    8800 4525
	1    0    0    -1  
$EndComp
Wire Wire Line
	8800 4625 8800 5225
$Comp
L R_Small R?
U 1 1
P 7275 5600
F 0 "R?" H 7305 5620 50  0000 L CNN
F 1 "2.2K" H 7305 5560 50  0000 L CNN
F 2 "" H 7275 5600 50  0001 C CNN
F 3 "" H 7275 5600 50  0000 C CNN
	1    7275 5600
	1    0    0    -1  
$EndComp
$Comp
L +3V3 #PWR?
U 1 1
P 7275 5425
F 0 "#PWR?" H 7275 5275 50  0001 C CNN
F 1 "+3V3" H 7275 5565 50  0000 C CNN
F 2 "" H 7275 5425 50  0000 C CNN
F 3 "" H 7275 5425 50  0000 C CNN
	1    7275 5425
	1    0    0    -1  
$EndComp
Text Label 7275 5775 3    60   ~ 0
SDA
Wire Wire Line
	7275 5700 7275 5775
Wire Wire Line
	7275 5500 7275 5425
$Comp
L R_Small R?
U 1 1
P 7000 5600
F 0 "R?" H 7030 5620 50  0000 L CNN
F 1 "2.2K" H 7030 5560 50  0000 L CNN
F 2 "" H 7000 5600 50  0001 C CNN
F 3 "" H 7000 5600 50  0000 C CNN
	1    7000 5600
	1    0    0    -1  
$EndComp
$Comp
L +3V3 #PWR?
U 1 1
P 7000 5425
F 0 "#PWR?" H 7000 5275 50  0001 C CNN
F 1 "+3V3" H 7000 5565 50  0000 C CNN
F 2 "" H 7000 5425 50  0000 C CNN
F 3 "" H 7000 5425 50  0000 C CNN
	1    7000 5425
	1    0    0    -1  
$EndComp
Wire Wire Line
	7000 5700 7000 5775
Wire Wire Line
	7000 5500 7000 5425
Text Label 7000 5775 3    60   ~ 0
SCL
Wire Wire Line
	7950 6125 7850 6125
Connection ~ 7850 6225
Wire Wire Line
	1275 2750 900  2750
Wire Wire Line
	900  2750 900  2575
Wire Wire Line
	1275 2650 900  2650
Connection ~ 900  2650
NoConn ~ 1275 2850
Wire Wire Line
	900  1375 900  1525
Wire Wire Line
	900  1875 900  1725
Wire Wire Line
	1275 1450 900  1450
Connection ~ 900  1450
NoConn ~ 2725 1950
NoConn ~ 2725 2050
NoConn ~ 2725 2150
NoConn ~ 2725 2250
NoConn ~ 5375 4200
NoConn ~ 4325 5750
NoConn ~ 4425 5750
NoConn ~ 4525 5750
NoConn ~ 4625 5750
NoConn ~ 4725 5750
$Comp
L GND #PWR?
U 1 1
P 4125 6950
F 0 "#PWR?" H 4125 6700 50  0001 C CNN
F 1 "GND" H 4125 6800 50  0000 C CNN
F 2 "" H 4125 6950 50  0000 C CNN
F 3 "" H 4125 6950 50  0000 C CNN
	1    4125 6950
	1    0    0    -1  
$EndComp
$Comp
L GND #PWR?
U 1 1
P 4525 6950
F 0 "#PWR?" H 4525 6700 50  0001 C CNN
F 1 "GND" H 4525 6800 50  0000 C CNN
F 2 "" H 4525 6950 50  0000 C CNN
F 3 "" H 4525 6950 50  0000 C CNN
	1    4525 6950
	1    0    0    -1  
$EndComp
$Comp
L GND #PWR?
U 1 1
P 4925 6950
F 0 "#PWR?" H 4925 6700 50  0001 C CNN
F 1 "GND" H 4925 6800 50  0000 C CNN
F 2 "" H 4925 6950 50  0000 C CNN
F 3 "" H 4925 6950 50  0000 C CNN
	1    4925 6950
	1    0    0    -1  
$EndComp
$Comp
L +3V3 #PWR?
U 1 1
P 4125 6500
F 0 "#PWR?" H 4125 6350 50  0001 C CNN
F 1 "+3V3" H 4125 6640 50  0000 C CNN
F 2 "" H 4125 6500 50  0000 C CNN
F 3 "" H 4125 6500 50  0000 C CNN
	1    4125 6500
	1    0    0    -1  
$EndComp
$Comp
L +3V3 #PWR?
U 1 1
P 4525 6500
F 0 "#PWR?" H 4525 6350 50  0001 C CNN
F 1 "+3V3" H 4525 6640 50  0000 C CNN
F 2 "" H 4525 6500 50  0000 C CNN
F 3 "" H 4525 6500 50  0000 C CNN
	1    4525 6500
	1    0    0    -1  
$EndComp
$Comp
L +3V3 #PWR?
U 1 1
P 4925 6500
F 0 "#PWR?" H 4925 6350 50  0001 C CNN
F 1 "+3V3" H 4925 6640 50  0000 C CNN
F 2 "" H 4925 6500 50  0000 C CNN
F 3 "" H 4925 6500 50  0000 C CNN
	1    4925 6500
	1    0    0    -1  
$EndComp
Wire Wire Line
	4125 6575 4125 6500
Wire Wire Line
	4125 6950 4125 6875
Wire Wire Line
	4525 6950 4525 6875
Wire Wire Line
	4525 6575 4525 6500
Wire Wire Line
	4925 6575 4925 6500
Wire Wire Line
	4925 6950 4925 6875
Wire Wire Line
	4275 6650 4275 6725
Wire Wire Line
	4675 6650 4675 6725
Wire Wire Line
	5075 6650 5075 6725
Text Label 4275 6650 1    60   ~ 0
TRIM1
Text Label 4675 6650 1    60   ~ 0
TRIM2
Text Label 5075 6650 1    60   ~ 0
TRIM3
Wire Wire Line
	5475 5200 5375 5200
Wire Wire Line
	5475 5100 5375 5100
Wire Wire Line
	5475 4700 5375 4700
Text Label 5475 5200 0    60   ~ 0
TRIM1
Text Label 5475 5100 0    60   ~ 0
TRIM2
Text Label 5475 4700 0    60   ~ 0
TRIM3
Text Label 3575 4400 2    60   ~ 0
LIGHTS
Wire Wire Line
	3675 4200 3150 4200
Text Label 3575 4500 2    60   ~ 0
ISOLATED_PWM
Wire Wire Line
	3575 4500 3675 4500
Wire Wire Line
	3575 4400 3675 4400
Wire Notes Line
	10525 4200 6275 4200
Wire Notes Line
	6275 2950 10525 2950
$Comp
L SW_SPST SW1
U 1 1
P 7000 900
F 0 "SW1" H 7000 1025 50  0000 C CNN
F 1 "PWR_SPST" H 7000 800 50  0000 C CNN
F 2 "" H 7000 900 50  0001 C CNN
F 3 "" H 7000 900 50  0001 C CNN
	1    7000 900 
	1    0    0    -1  
$EndComp
Wire Notes Line
	6275 6775 6275 475 
Wire Notes Line
	6275 1900 10525 1900
$EndSCHEMATC
